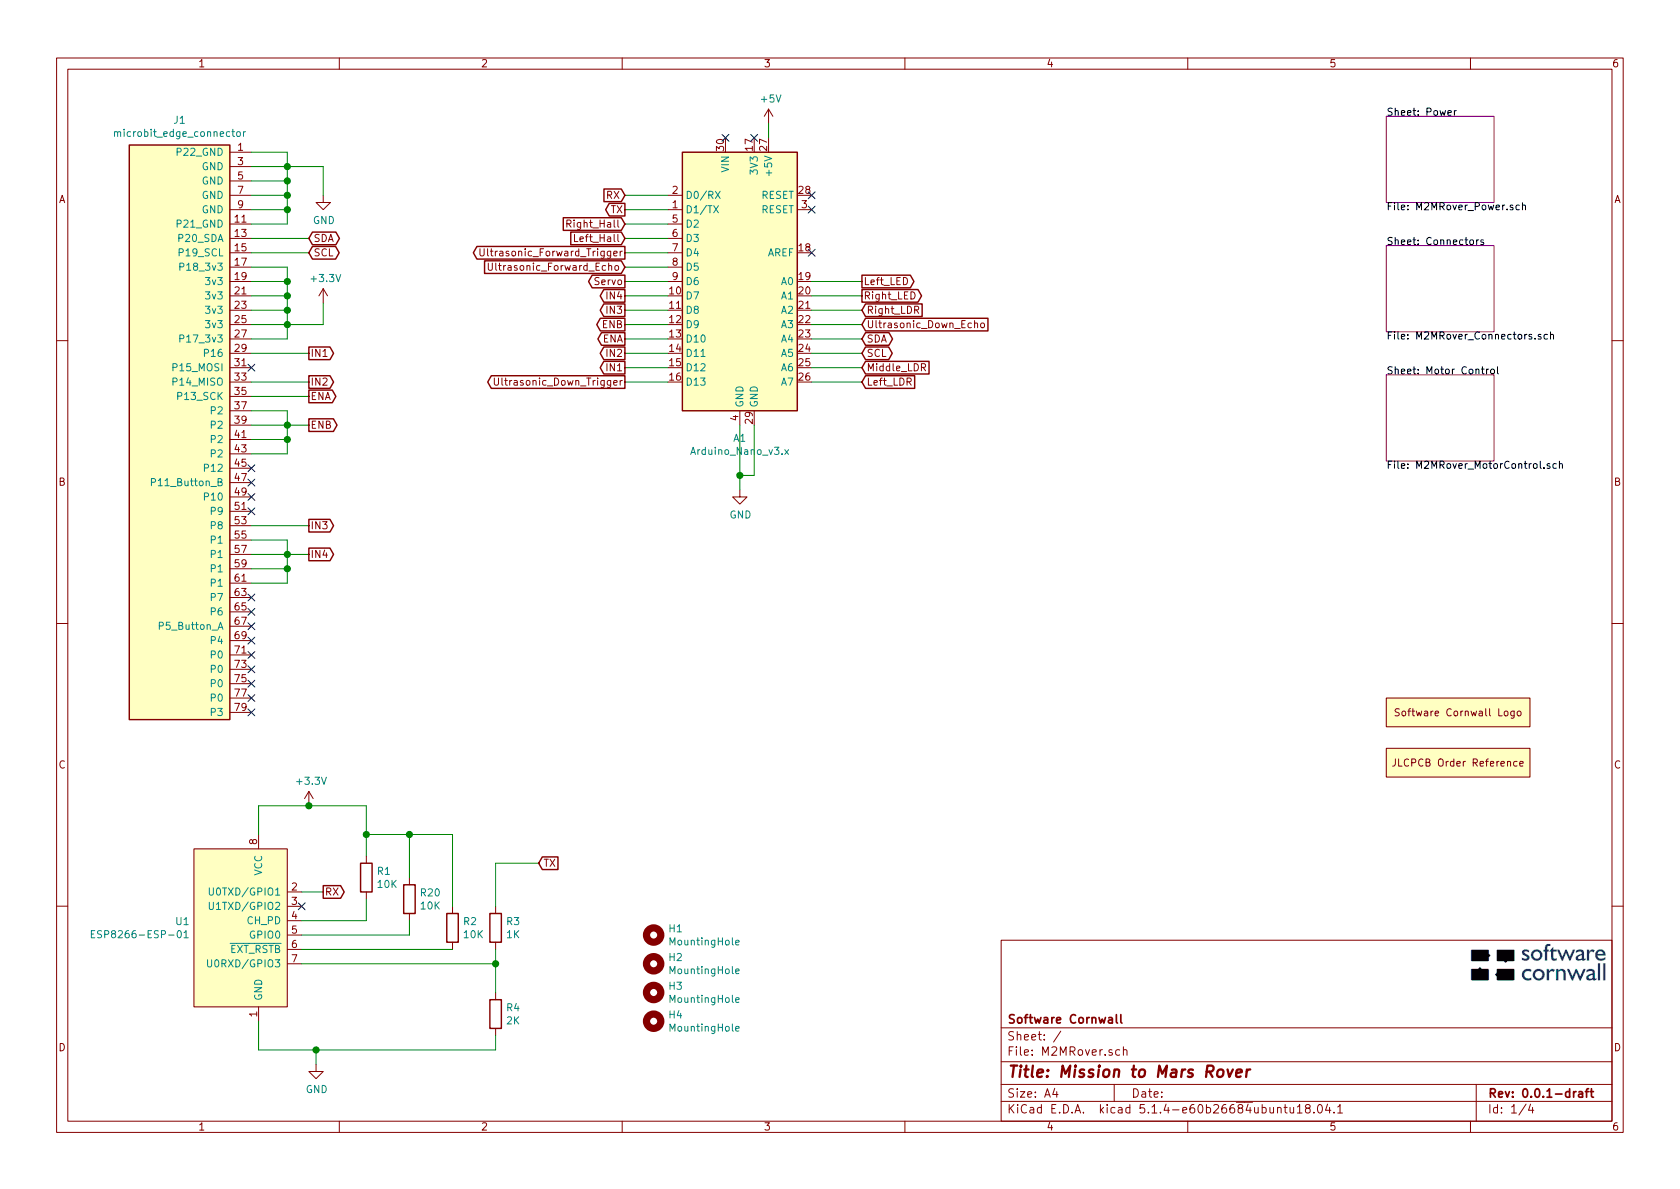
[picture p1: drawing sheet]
EESchema Schematic File Version 4
LIBS:M2MRover-cache
EELAYER 30 0
EELAYER END
$Descr A4 11693 8268
encoding utf-8
Sheet 1 4
Title "Mission to Mars Rover"
Date ""
Rev "0.0.1-draft"
Comp "Software Cornwall"
Comment1 ""
Comment2 ""
Comment3 ""
Comment4 ""
$EndDescr
$Comp
L MCU_Module:Arduino_Nano_v3.x A1
U 1 1
P 5150 1950
F 0 "A1" H 5150 861 50  0000 C CNN
F 1 "Arduino_Nano_v3.x" H 5150 770 50  0000 C CNN
F 2 "Module:Arduino_Nano" H 5300 1000 50  0001 L CNN
F 3 "http://www.mouser.com/pdfdocs/Gravitech_Arduino_Nano3_0.pdf" H 5150 950 50  0001 C CNN
	1    5150 1950
	1    0    0    -1  
$EndComp
$Comp
L power:GND #PWR05
U 1 1
P 5150 3400
F 0 "#PWR05" H 5150 3150 50  0001 C CNN
F 1 "GND" H 5155 3227 50  0000 C CNN
F 2 "" H 5150 3400 50  0001 C CNN
F 3 "" H 5150 3400 50  0001 C CNN
	1    5150 3400
	1    0    0    -1  
$EndComp
Wire Wire Line
	5150 2950 5150 3300
Wire Wire Line
	5250 2950 5250 3300
Wire Wire Line
	5250 3300 5150 3300
Connection ~ 5150 3300
Wire Wire Line
	5150 3300 5150 3400
$Comp
L power:+5V #PWR06
U 1 1
P 5350 850
F 0 "#PWR06" H 5350 700 50  0001 C CNN
F 1 "+5V" H 5365 1023 50  0000 C CNN
F 2 "" H 5350 850 50  0001 C CNN
F 3 "" H 5350 850 50  0001 C CNN
	1    5350 850 
	1    0    0    -1  
$EndComp
Wire Wire Line
	5350 850  5350 950 
Text GLabel 4350 2250 0    50   Output ~ 0
ENB
Text GLabel 4350 2150 0    50   Output ~ 0
IN3
Text GLabel 4350 2050 0    50   Output ~ 0
IN4
Text GLabel 4350 2550 0    50   Output ~ 0
IN1
Text GLabel 4350 2450 0    50   Output ~ 0
IN2
Text GLabel 4350 2350 0    50   Output ~ 0
ENA
Wire Wire Line
	4350 2550 4650 2550
Wire Wire Line
	4350 2450 4650 2450
Wire Wire Line
	4350 2350 4650 2350
Wire Wire Line
	4350 2250 4650 2250
Wire Wire Line
	4650 2150 4350 2150
Wire Wire Line
	4350 2050 4650 2050
Text GLabel 6000 2650 2    50   Input ~ 0
Left_LDR
Text GLabel 6000 2550 2    50   Input ~ 0
Middle_LDR
Text GLabel 6000 2150 2    50   Input ~ 0
Right_LDR
Wire Wire Line
	5650 2650 6000 2650
Wire Wire Line
	5650 2550 6000 2550
Text GLabel 6000 2350 2    50   BiDi ~ 0
SDA
Text GLabel 6000 2450 2    50   BiDi ~ 0
SCL
Wire Wire Line
	5650 2450 6000 2450
Wire Wire Line
	5650 2350 6000 2350
Wire Wire Line
	5650 2150 6000 2150
Text GLabel 4350 1550 0    50   Input ~ 0
Right_Hall
Text GLabel 4350 1650 0    50   Input ~ 0
Left_Hall
Wire Wire Line
	4350 1550 4650 1550
Wire Wire Line
	4350 1650 4650 1650
Text GLabel 4350 1950 0    50   Output ~ 0
Servo
Wire Wire Line
	4350 1950 4650 1950
Text GLabel 4350 1450 0    50   Output ~ 0
TX
Text GLabel 4350 1350 0    50   Input ~ 0
RX
Wire Wire Line
	4350 1450 4650 1450
Wire Wire Line
	4350 1350 4650 1350
Text GLabel 4350 2650 0    50   Output ~ 0
Ultrasonic_Down_Trigger
Wire Wire Line
	4350 2650 4650 2650
Text GLabel 6000 2250 2    50   Input ~ 0
Ultrasonic_Down_Echo
Wire Wire Line
	5650 2250 6000 2250
Text GLabel 4350 1750 0    50   Output ~ 0
Ultrasonic_Forward_Trigger
Text GLabel 4350 1850 0    50   Input ~ 0
Ultrasonic_Forward_Echo
Wire Wire Line
	4350 1750 4650 1750
Wire Wire Line
	4350 1850 4650 1850
Text GLabel 6000 1950 2    50   Output ~ 0
Left_LED
Text GLabel 6000 2050 2    50   Output ~ 0
Right_LED
Wire Wire Line
	5650 2050 6000 2050
Wire Wire Line
	5650 1950 6000 1950
NoConn ~ 5650 1750
NoConn ~ 5650 1450
NoConn ~ 5650 1350
NoConn ~ 5050 950 
NoConn ~ 5250 950 
$Comp
L MCU_Module_Microbit:microbit_edge_connector J1
U 1 1
P 1250 2850
F 0 "J1" H 1250 4875 50  0000 C CNN
F 1 "microbit_edge_connector" H 1250 4784 50  0000 C CNN
F 2 "MCU_Module_Microbit:4UCON_17909_02x401.27mm_Vertical" H 1150 2750 50  0001 C CNN
F 3 "https://www.microbit.co.uk/device/pins" H 1150 2750 50  0001 C CNN
	1    1250 2850
	1    0    0    -1  
$EndComp
Wire Wire Line
	1750 1050 2000 1050
Wire Wire Line
	2000 1050 2000 1150
Wire Wire Line
	2000 1550 1750 1550
Wire Wire Line
	1750 1450 2000 1450
Connection ~ 2000 1450
Wire Wire Line
	2000 1450 2000 1550
Wire Wire Line
	1750 1350 2000 1350
Connection ~ 2000 1350
Wire Wire Line
	2000 1350 2000 1450
Wire Wire Line
	1750 1250 2000 1250
Connection ~ 2000 1250
Wire Wire Line
	2000 1250 2000 1350
Wire Wire Line
	1750 1150 2000 1150
Connection ~ 2000 1150
Wire Wire Line
	2000 1150 2000 1250
Wire Wire Line
	1750 1850 2000 1850
Wire Wire Line
	2000 1850 2000 1950
Wire Wire Line
	2000 2350 1750 2350
Wire Wire Line
	1750 1950 2000 1950
Connection ~ 2000 1950
Wire Wire Line
	2000 1950 2000 2050
Wire Wire Line
	1750 2050 2000 2050
Connection ~ 2000 2050
Wire Wire Line
	2000 2050 2000 2150
Wire Wire Line
	1750 2150 2000 2150
Connection ~ 2000 2150
Wire Wire Line
	2000 2150 2000 2250
Wire Wire Line
	1750 2250 2000 2250
Connection ~ 2000 2250
Wire Wire Line
	2000 2250 2000 2350
Wire Wire Line
	1750 2850 2000 2850
Wire Wire Line
	2000 2850 2000 2950
Wire Wire Line
	2000 3150 1750 3150
Wire Wire Line
	1750 3050 2000 3050
Connection ~ 2000 3050
Wire Wire Line
	2000 3050 2000 3150
Wire Wire Line
	1750 2950 2000 2950
Connection ~ 2000 2950
Wire Wire Line
	2000 2950 2000 3050
Wire Wire Line
	1750 3750 2000 3750
Wire Wire Line
	2000 3750 2000 3850
Wire Wire Line
	2000 4050 1750 4050
Wire Wire Line
	1750 3850 2000 3850
Connection ~ 2000 3850
Wire Wire Line
	2000 3850 2000 3950
Wire Wire Line
	1750 3950 2000 3950
Connection ~ 2000 3950
Wire Wire Line
	2000 3950 2000 4050
Text GLabel 2150 1650 2    50   BiDi ~ 0
SDA
Text GLabel 2150 1750 2    50   BiDi ~ 0
SCL
Wire Wire Line
	1750 1650 2150 1650
Wire Wire Line
	1750 1750 2150 1750
$Comp
L power:GND #PWR03
U 1 1
P 2250 1350
F 0 "#PWR03" H 2250 1100 50  0001 C CNN
F 1 "GND" H 2255 1177 50  0000 C CNN
F 2 "" H 2250 1350 50  0001 C CNN
F 3 "" H 2250 1350 50  0001 C CNN
	1    2250 1350
	1    0    0    -1  
$EndComp
$Comp
L power:+3.3V #PWR04
U 1 1
P 2250 2100
F 0 "#PWR04" H 2250 1950 50  0001 C CNN
F 1 "+3.3V" H 2265 2273 50  0000 C CNN
F 2 "" H 2250 2100 50  0001 C CNN
F 3 "" H 2250 2100 50  0001 C CNN
	1    2250 2100
	1    0    0    -1  
$EndComp
Wire Wire Line
	2250 1350 2250 1150
Wire Wire Line
	2250 1150 2000 1150
Wire Wire Line
	2250 2100 2250 2250
Wire Wire Line
	2250 2250 2000 2250
Text GLabel 2150 2650 2    50   Output ~ 0
IN2
Text GLabel 2150 2750 2    50   Output ~ 0
ENA
Text GLabel 2150 2450 2    50   Output ~ 0
IN1
Text GLabel 2150 3650 2    50   Output ~ 0
IN3
Text GLabel 2150 3850 2    50   Output ~ 0
IN4
Text GLabel 2150 2950 2    50   Output ~ 0
ENB
NoConn ~ 1750 3250
NoConn ~ 1750 3350
NoConn ~ 1750 3450
NoConn ~ 1750 3550
NoConn ~ 1750 4150
NoConn ~ 1750 4250
NoConn ~ 1750 4350
NoConn ~ 1750 4450
NoConn ~ 1750 4950
NoConn ~ 1750 4550
NoConn ~ 1750 4650
NoConn ~ 1750 4750
NoConn ~ 1750 4850
NoConn ~ 1750 2550
$Comp
L Mechanical:MountingHole H1
U 1 1
P 4550 6500
F 0 "H1" H 4650 6546 50  0000 L CNN
F 1 "MountingHole" H 4650 6455 50  0000 L CNN
F 2 "MountingHole:MountingHole_2.7mm_Pad" H 4550 6500 50  0001 C CNN
F 3 "~" H 4550 6500 50  0001 C CNN
	1    4550 6500
	1    0    0    -1  
$EndComp
$Comp
L Mechanical:MountingHole H2
U 1 1
P 4550 6700
F 0 "H2" H 4650 6746 50  0000 L CNN
F 1 "MountingHole" H 4650 6655 50  0000 L CNN
F 2 "MountingHole:MountingHole_2.7mm_Pad" H 4550 6700 50  0001 C CNN
F 3 "~" H 4550 6700 50  0001 C CNN
	1    4550 6700
	1    0    0    -1  
$EndComp
$Comp
L Mechanical:MountingHole H3
U 1 1
P 4550 6900
F 0 "H3" H 4650 6946 50  0000 L CNN
F 1 "MountingHole" H 4650 6855 50  0000 L CNN
F 2 "MountingHole:MountingHole_2.7mm_Pad" H 4550 6900 50  0001 C CNN
F 3 "~" H 4550 6900 50  0001 C CNN
	1    4550 6900
	1    0    0    -1  
$EndComp
$Comp
L Mechanical:MountingHole H4
U 1 1
P 4550 7100
F 0 "H4" H 4650 7146 50  0000 L CNN
F 1 "MountingHole" H 4650 7055 50  0000 L CNN
F 2 "MountingHole:MountingHole_2.7mm_Pad" H 4550 7100 50  0001 C CNN
F 3 "~" H 4550 7100 50  0001 C CNN
	1    4550 7100
	1    0    0    -1  
$EndComp
$Comp
L power:+3.3V #PWR01
U 1 1
P 2150 5600
F 0 "#PWR01" H 2150 5450 50  0001 C CNN
F 1 "+3.3V" H 2165 5773 50  0000 C CNN
F 2 "" H 2150 5600 50  0001 C CNN
F 3 "" H 2150 5600 50  0001 C CNN
	1    2150 5600
	1    0    0    -1  
$EndComp
$Comp
L power:GND #PWR02
U 1 1
P 2200 7400
F 0 "#PWR02" H 2200 7150 50  0001 C CNN
F 1 "GND" H 2205 7227 50  0000 C CNN
F 2 "" H 2200 7400 50  0001 C CNN
F 3 "" H 2200 7400 50  0001 C CNN
	1    2200 7400
	1    0    0    -1  
$EndComp
Wire Wire Line
	1800 7100 1800 7300
$Comp
L Device:R R2
U 1 1
P 3150 6450
F 0 "R2" H 3220 6496 50  0000 L CNN
F 1 "10K" H 3220 6405 50  0000 L CNN
F 2 "Resistor_SMD:R_0805_2012Metric_Pad1.15x1.40mm_HandSolder" V 3080 6450 50  0001 C CNN
F 3 "~" H 3150 6450 50  0001 C CNN
	1    3150 6450
	1    0    0    -1  
$EndComp
$Comp
L Device:R R1
U 1 1
P 2550 6100
F 0 "R1" H 2620 6146 50  0000 L CNN
F 1 "10K" H 2620 6055 50  0000 L CNN
F 2 "Resistor_SMD:R_0805_2012Metric_Pad1.15x1.40mm_HandSolder" V 2480 6100 50  0001 C CNN
F 3 "~" H 2550 6100 50  0001 C CNN
	1    2550 6100
	1    0    0    -1  
$EndComp
Wire Wire Line
	2550 5950 2550 5800
Wire Wire Line
	2550 5800 2850 5800
Wire Wire Line
	3150 5800 3150 6300
Wire Wire Line
	2100 6600 3150 6600
$Comp
L Device:R R3
U 1 1
P 3450 6450
F 0 "R3" H 3520 6496 50  0000 L CNN
F 1 "1K" H 3520 6405 50  0000 L CNN
F 2 "Resistor_SMD:R_0805_2012Metric_Pad1.15x1.40mm_HandSolder" V 3380 6450 50  0001 C CNN
F 3 "~" H 3450 6450 50  0001 C CNN
	1    3450 6450
	1    0    0    -1  
$EndComp
$Comp
L Device:R R4
U 1 1
P 3450 7050
F 0 "R4" H 3520 7096 50  0000 L CNN
F 1 "2K" H 3520 7005 50  0000 L CNN
F 2 "Resistor_SMD:R_0805_2012Metric_Pad1.15x1.40mm_HandSolder" V 3380 7050 50  0001 C CNN
F 3 "~" H 3450 7050 50  0001 C CNN
	1    3450 7050
	1    0    0    -1  
$EndComp
Text GLabel 3750 6000 2    50   Input ~ 0
TX
Wire Wire Line
	3450 6000 3450 6300
Wire Wire Line
	3450 7200 3450 7300
Wire Wire Line
	3450 6600 3450 6700
Wire Wire Line
	2100 6700 3450 6700
Connection ~ 3450 6700
Wire Wire Line
	3450 6700 3450 6900
Text GLabel 2250 6200 2    50   Output ~ 0
RX
Wire Wire Line
	2100 6200 2250 6200
$Comp
L MCU_Module_ESP8266:ESP8266-ESP-01 U1
U 1 1
P 1800 6450
F 0 "U1" H 1323 6496 50  0000 R CNN
F 1 "ESP8266-ESP-01" H 1323 6405 50  0000 R CNN
F 2 "Connector_PinSocket_2.54mm:PinSocket_2x04_P2.54mm_Vertical" H 400 5850 50  0001 C CNN
F 3 "" H 1050 6950 50  0001 C CNN
	1    1800 6450
	1    0    0    -1  
$EndComp
Wire Wire Line
	1800 5800 1800 5600
Wire Wire Line
	1800 5600 2150 5600
Wire Wire Line
	2150 5600 2550 5600
Wire Wire Line
	2550 5600 2550 5800
Connection ~ 2150 5600
Connection ~ 2550 5800
Wire Wire Line
	3450 6000 3750 6000
Wire Wire Line
	3450 7300 2200 7300
Wire Wire Line
	2200 7400 2200 7300
Connection ~ 2200 7300
Wire Wire Line
	2200 7300 1800 7300
NoConn ~ 2100 6300
Wire Wire Line
	2100 6400 2550 6400
Wire Wire Line
	2550 6400 2550 6250
$Sheet
S 9650 2600 750  600 
U 5D76056E
F0 "Motor Control" 50
F1 "M2MRover_MotorControl.sch" 50
$EndSheet
$Sheet
S 9650 800  750  600 
U 5D8AF1EB
F0 "Power" 50
F1 "M2MRover_Power.sch" 50
$EndSheet
$Sheet
S 9650 1700 750  600 
U 5D90936B
F0 "Connectors" 50
F1 "M2MRover_Connectors.sch" 50
$EndSheet
Wire Wire Line
	1750 2450 2150 2450
Wire Wire Line
	2150 2650 1750 2650
Wire Wire Line
	1750 2750 2150 2750
Wire Wire Line
	2150 2950 2000 2950
Wire Wire Line
	2150 3650 1750 3650
Wire Wire Line
	2150 3850 2000 3850
$Comp
L Device:R R20
U 1 1
P 2850 6250
F 0 "R20" H 2920 6296 50  0000 L CNN
F 1 "10K" H 2920 6205 50  0000 L CNN
F 2 "Resistor_SMD:R_0805_2012Metric_Pad1.15x1.40mm_HandSolder" V 2780 6250 50  0001 C CNN
F 3 "~" H 2850 6250 50  0001 C CNN
	1    2850 6250
	1    0    0    -1  
$EndComp
Wire Wire Line
	2100 6500 2850 6500
Wire Wire Line
	2850 6500 2850 6400
Wire Wire Line
	2850 6100 2850 5800
Connection ~ 2850 5800
Wire Wire Line
	2850 5800 3150 5800
$Comp
L SoftwareCornwall:Software_Cornwall_Logo LOGO1
U 1 1
P 10150 4950
F 0 "LOGO1" H 10150 4800 50  0001 C CNN
F 1 "Software_Cornwall_Logo" H 10150 5150 50  0001 C CNN
F 2 "Software_Cornwall:SoftwareCornwallLogo" H 10150 4700 50  0001 C CNN
F 3 "" H 10150 4950 50  0001 C CNN
	1    10150 4950
	1    0    0    -1  
$EndComp
$Comp
L SoftwareCornwall:JLCPCB_Order_Number ORDERNO1
U 1 1
P 10150 5300
F 0 "ORDERNO1" H 10150 5150 50  0001 C CNN
F 1 "JLCPCB_Order_Number" H 10150 5450 50  0001 C CNN
F 2 "Software_Cornwall:JLCPCBOrderNumber" H 10150 5050 50  0001 C CNN
F 3 "" H 10150 5300 50  0001 C CNN
	1    10150 5300
	1    0    0    -1  
$EndComp
$EndSCHEMATC
